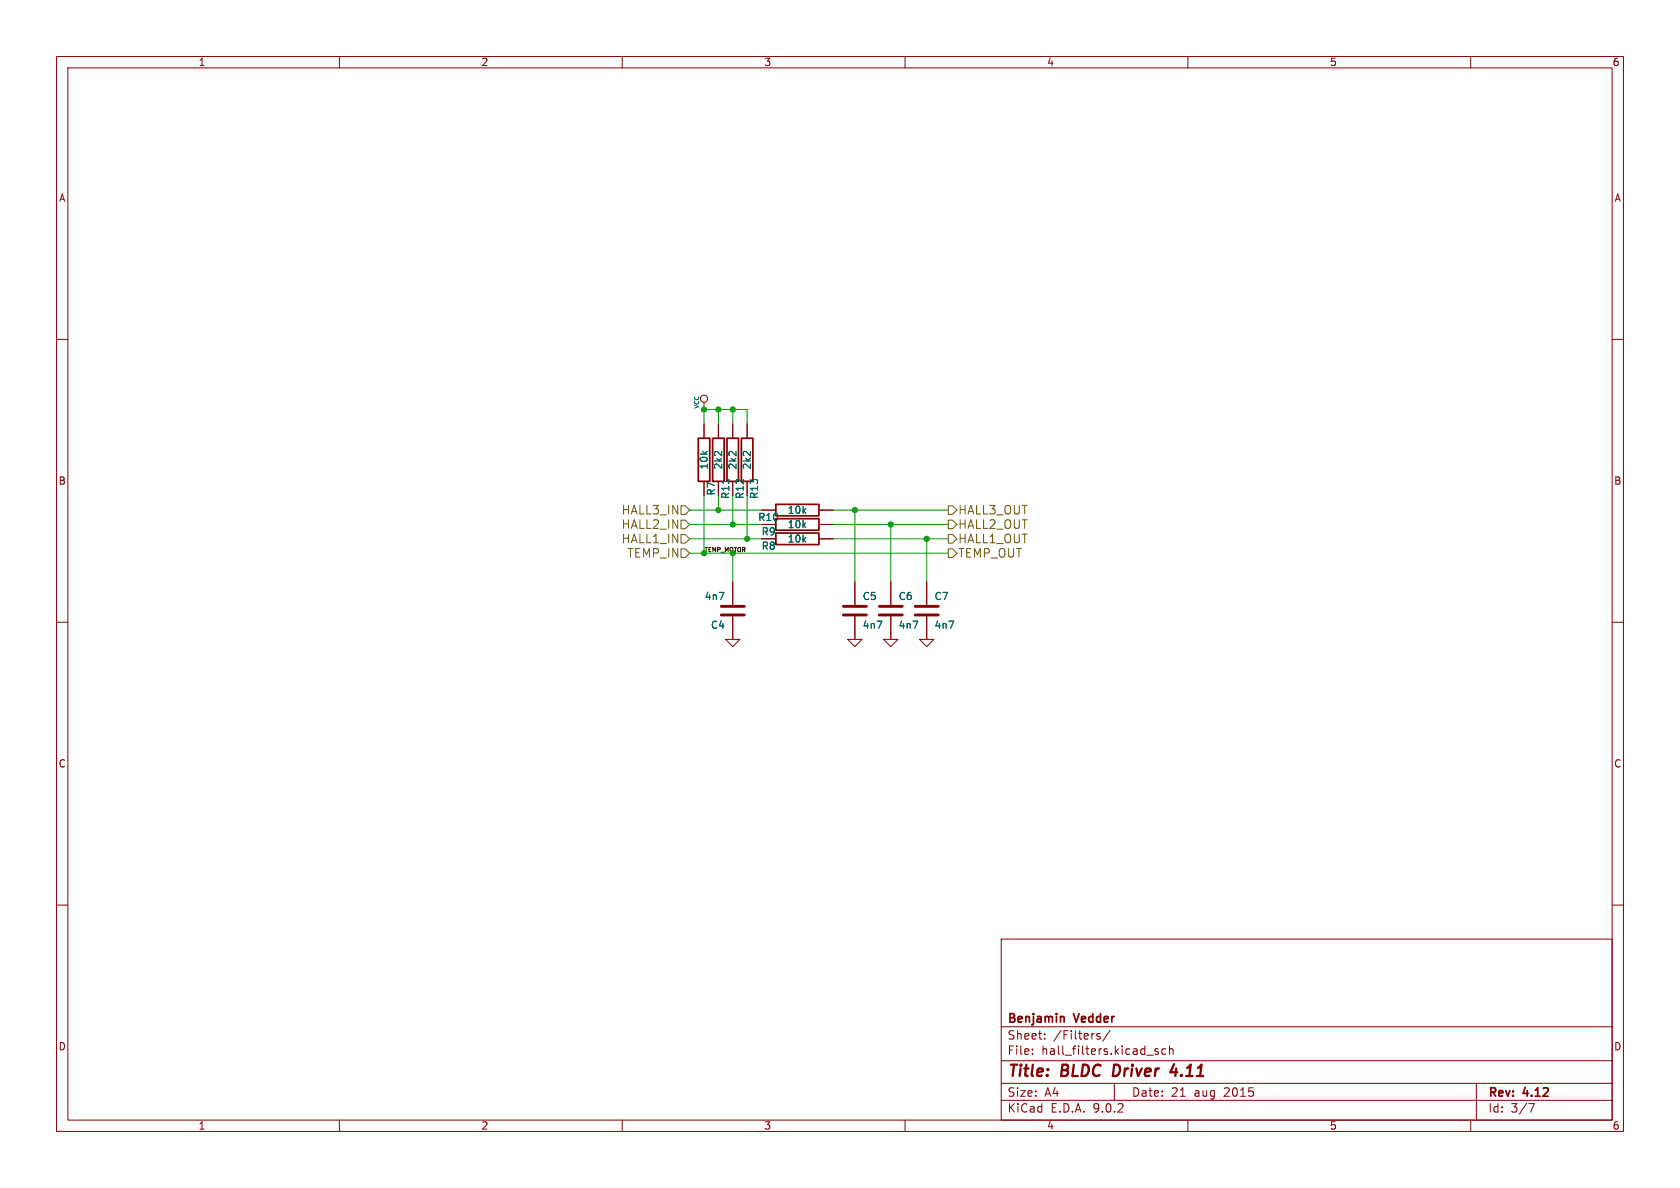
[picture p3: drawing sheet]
(kicad_sch
 (version 20250114)
 (generator "eeschema")
 (generator_version "9.0")
 (paper "A4")
 (title_block
  (title "BLDC Driver 4.11")
  (date "21 aug 2015")
  (rev "4.12")
  (company "Benjamin Vedder"))
 (lib_symbols
  (symbol "C-RESCUE-BLDC_4_5"
   (pin_numbers (hide yes))
   (pin_names
    (offset 0.254)) (exclude_from_sim no) (in_bom yes) (on_board yes)
   (property "Reference" "C" (at 0 2.54 0) (effects (font (size 1.016 1.016)) (justify left)))
   (property "Value" "C-RESCUE-BLDC_4" (at 0.1524 -2.159 0) (effects (font (size 1.016 1.016)) (justify left)))
   (property "Footprint" "" (at 0.9652 -3.81 0) (effects (font (size 0.762 0.762))))
   (property "Datasheet" "" (at 0 0 0) (effects (font (size 1.524 1.524))))
   (property "Description" "" (at 0 0 0) (effects (font (size 1.27 1.27)) (hide yes)))
   (property "Field5" "" (at 0 0 0) (effects (font (size 1.27 1.27)) (hide yes)))
   (symbol "C-RESCUE-BLDC_4_5_0_1"
    (polyline (pts (xy -2.032 0.762) (xy 2.032 0.762)) (stroke (width 0.508) (type solid)) (fill (type none)))
    (polyline (pts (xy -2.032 -0.762) (xy 2.032 -0.762)) (stroke (width 0.508) (type solid)) (fill (type none))))
   (symbol "C-RESCUE-BLDC_4_5_1_1"
    (pin passive line (at 0 5.08 270) (length 4.318) (name "~" (effects (font (size 1.016 1.016)))) (number "1" (effects (font (size 1.016 1.016)))))
    (pin passive line (at 0 -5.08 90) (length 4.318) (name "~" (effects (font (size 1.016 1.016)))) (number "2" (effects (font (size 1.016 1.016))))))
   (embedded_fonts no))
  (symbol "C-RESCUE-BLDC_4_6"
   (pin_numbers (hide yes))
   (pin_names
    (offset 0.254)) (exclude_from_sim no) (in_bom yes) (on_board yes)
   (property "Reference" "C" (at 0 2.54 0) (effects (font (size 1.016 1.016)) (justify left)))
   (property "Value" "C-RESCUE-BLDC_4" (at 0.1524 -2.159 0) (effects (font (size 1.016 1.016)) (justify left)))
   (property "Footprint" "" (at 0.9652 -3.81 0) (effects (font (size 0.762 0.762))))
   (property "Datasheet" "" (at 0 0 0) (effects (font (size 1.524 1.524))))
   (property "Description" "" (at 0 0 0) (effects (font (size 1.27 1.27)) (hide yes)))
   (property "Field5" "" (at 0 0 0) (effects (font (size 1.27 1.27)) (hide yes)))
   (symbol "C-RESCUE-BLDC_4_6_0_1"
    (polyline (pts (xy -2.032 0.762) (xy 2.032 0.762)) (stroke (width 0.508) (type solid)) (fill (type none)))
    (polyline (pts (xy -2.032 -0.762) (xy 2.032 -0.762)) (stroke (width 0.508) (type solid)) (fill (type none))))
   (symbol "C-RESCUE-BLDC_4_6_1_1"
    (pin passive line (at 0 5.08 270) (length 4.318) (name "~" (effects (font (size 1.016 1.016)))) (number "1" (effects (font (size 1.016 1.016)))))
    (pin passive line (at 0 -5.08 90) (length 4.318) (name "~" (effects (font (size 1.016 1.016)))) (number "2" (effects (font (size 1.016 1.016))))))
   (embedded_fonts no))
  (symbol "C-RESCUE-BLDC_4_7"
   (pin_numbers (hide yes))
   (pin_names
    (offset 0.254)) (exclude_from_sim no) (in_bom yes) (on_board yes)
   (property "Reference" "C" (at 0 2.54 0) (effects (font (size 1.016 1.016)) (justify left)))
   (property "Value" "C-RESCUE-BLDC_4" (at 0.1524 -2.159 0) (effects (font (size 1.016 1.016)) (justify left)))
   (property "Footprint" "" (at 0.9652 -3.81 0) (effects (font (size 0.762 0.762))))
   (property "Datasheet" "" (at 0 0 0) (effects (font (size 1.524 1.524))))
   (property "Description" "" (at 0 0 0) (effects (font (size 1.27 1.27)) (hide yes)))
   (property "Field5" "" (at 0 0 0) (effects (font (size 1.27 1.27)) (hide yes)))
   (symbol "C-RESCUE-BLDC_4_7_0_1"
    (polyline (pts (xy -2.032 0.762) (xy 2.032 0.762)) (stroke (width 0.508) (type solid)) (fill (type none)))
    (polyline (pts (xy -2.032 -0.762) (xy 2.032 -0.762)) (stroke (width 0.508) (type solid)) (fill (type none))))
   (symbol "C-RESCUE-BLDC_4_7_1_1"
    (pin passive line (at 0 5.08 270) (length 4.318) (name "~" (effects (font (size 1.016 1.016)))) (number "1" (effects (font (size 1.016 1.016)))))
    (pin passive line (at 0 -5.08 90) (length 4.318) (name "~" (effects (font (size 1.016 1.016)))) (number "2" (effects (font (size 1.016 1.016))))))
   (embedded_fonts no))
  (symbol "C-RESCUE-BLDC_4_8"
   (pin_numbers (hide yes))
   (pin_names
    (offset 0.254)) (exclude_from_sim no) (in_bom yes) (on_board yes)
   (property "Reference" "C" (at 0 2.54 0) (effects (font (size 1.016 1.016)) (justify left)))
   (property "Value" "C-RESCUE-BLDC_4" (at 0.1524 -2.159 0) (effects (font (size 1.016 1.016)) (justify left)))
   (property "Footprint" "" (at 0.9652 -3.81 0) (effects (font (size 0.762 0.762))))
   (property "Datasheet" "" (at 0 0 0) (effects (font (size 1.524 1.524))))
   (property "Description" "" (at 0 0 0) (effects (font (size 1.27 1.27)) (hide yes)))
   (property "Field5" "" (at 0 0 0) (effects (font (size 1.27 1.27)) (hide yes)))
   (symbol "C-RESCUE-BLDC_4_8_0_1"
    (polyline (pts (xy -2.032 0.762) (xy 2.032 0.762)) (stroke (width 0.508) (type solid)) (fill (type none)))
    (polyline (pts (xy -2.032 -0.762) (xy 2.032 -0.762)) (stroke (width 0.508) (type solid)) (fill (type none))))
   (symbol "C-RESCUE-BLDC_4_8_1_1"
    (pin passive line (at 0 5.08 270) (length 4.318) (name "~" (effects (font (size 1.016 1.016)))) (number "1" (effects (font (size 1.016 1.016)))))
    (pin passive line (at 0 -5.08 90) (length 4.318) (name "~" (effects (font (size 1.016 1.016)))) (number "2" (effects (font (size 1.016 1.016))))))
   (embedded_fonts no))
  (symbol "GND-RESCUE-BLDC_4_5"
   (power)
   (pin_names
    (offset 0)) (exclude_from_sim no) (in_bom yes) (on_board yes)
   (property "Reference" "#PWR" (at 0 0 0) (effects (font (size 0.762 0.762)) (hide yes)))
   (property "Value" "GND-RESCUE-BLDC_4" (at 0 -1.778 0) (effects (font (size 0.762 0.762)) (hide yes)))
   (property "Footprint" "" (at 0 0 0) (effects (font (size 1.524 1.524))))
   (property "Datasheet" "" (at 0 0 0) (effects (font (size 1.524 1.524))))
   (property "Description" "" (at 0 0 0) (effects (font (size 1.27 1.27)) (hide yes)))
   (property "Field5" "" (at 0 0 0) (effects (font (size 1.27 1.27)) (hide yes)))
   (symbol "GND-RESCUE-BLDC_4_5_0_1"
    (polyline (pts (xy -1.27 0) (xy 0 -1.27) (xy 1.27 0) (xy -1.27 0)) (stroke (width 0) (type solid)) (fill (type none))))
   (symbol "GND-RESCUE-BLDC_4_5_1_1"
    (pin power_in line (at 0 0 90) (length 0) (hide yes) (name "GND" (effects (font (size 0.762 0.762)))) (number "1" (effects (font (size 0.762 0.762))))))
   (embedded_fonts no))
  (symbol "GND-RESCUE-BLDC_4_6"
   (power)
   (pin_names
    (offset 0)) (exclude_from_sim no) (in_bom yes) (on_board yes)
   (property "Reference" "#PWR" (at 0 0 0) (effects (font (size 0.762 0.762)) (hide yes)))
   (property "Value" "GND-RESCUE-BLDC_4" (at 0 -1.778 0) (effects (font (size 0.762 0.762)) (hide yes)))
   (property "Footprint" "" (at 0 0 0) (effects (font (size 1.524 1.524))))
   (property "Datasheet" "" (at 0 0 0) (effects (font (size 1.524 1.524))))
   (property "Description" "" (at 0 0 0) (effects (font (size 1.27 1.27)) (hide yes)))
   (property "Field5" "" (at 0 0 0) (effects (font (size 1.27 1.27)) (hide yes)))
   (symbol "GND-RESCUE-BLDC_4_6_0_1"
    (polyline (pts (xy -1.27 0) (xy 0 -1.27) (xy 1.27 0) (xy -1.27 0)) (stroke (width 0) (type solid)) (fill (type none))))
   (symbol "GND-RESCUE-BLDC_4_6_1_1"
    (pin power_in line (at 0 0 90) (length 0) (hide yes) (name "GND" (effects (font (size 0.762 0.762)))) (number "1" (effects (font (size 0.762 0.762))))))
   (embedded_fonts no))
  (symbol "GND-RESCUE-BLDC_4_7"
   (power)
   (pin_names
    (offset 0)) (exclude_from_sim no) (in_bom yes) (on_board yes)
   (property "Reference" "#PWR" (at 0 0 0) (effects (font (size 0.762 0.762)) (hide yes)))
   (property "Value" "GND-RESCUE-BLDC_4" (at 0 -1.778 0) (effects (font (size 0.762 0.762)) (hide yes)))
   (property "Footprint" "" (at 0 0 0) (effects (font (size 1.524 1.524))))
   (property "Datasheet" "" (at 0 0 0) (effects (font (size 1.524 1.524))))
   (property "Description" "" (at 0 0 0) (effects (font (size 1.27 1.27)) (hide yes)))
   (property "Field5" "" (at 0 0 0) (effects (font (size 1.27 1.27)) (hide yes)))
   (symbol "GND-RESCUE-BLDC_4_7_0_1"
    (polyline (pts (xy -1.27 0) (xy 0 -1.27) (xy 1.27 0) (xy -1.27 0)) (stroke (width 0) (type solid)) (fill (type none))))
   (symbol "GND-RESCUE-BLDC_4_7_1_1"
    (pin power_in line (at 0 0 90) (length 0) (hide yes) (name "GND" (effects (font (size 0.762 0.762)))) (number "1" (effects (font (size 0.762 0.762))))))
   (embedded_fonts no))
  (symbol "GND-RESCUE-BLDC_4_8"
   (power)
   (pin_names
    (offset 0)) (exclude_from_sim no) (in_bom yes) (on_board yes)
   (property "Reference" "#PWR" (at 0 0 0) (effects (font (size 0.762 0.762)) (hide yes)))
   (property "Value" "GND-RESCUE-BLDC_4" (at 0 -1.778 0) (effects (font (size 0.762 0.762)) (hide yes)))
   (property "Footprint" "" (at 0 0 0) (effects (font (size 1.524 1.524))))
   (property "Datasheet" "" (at 0 0 0) (effects (font (size 1.524 1.524))))
   (property "Description" "" (at 0 0 0) (effects (font (size 1.27 1.27)) (hide yes)))
   (property "Field5" "" (at 0 0 0) (effects (font (size 1.27 1.27)) (hide yes)))
   (symbol "GND-RESCUE-BLDC_4_8_0_1"
    (polyline (pts (xy -1.27 0) (xy 0 -1.27) (xy 1.27 0) (xy -1.27 0)) (stroke (width 0) (type solid)) (fill (type none))))
   (symbol "GND-RESCUE-BLDC_4_8_1_1"
    (pin power_in line (at 0 0 90) (length 0) (hide yes) (name "GND" (effects (font (size 0.762 0.762)))) (number "1" (effects (font (size 0.762 0.762))))))
   (embedded_fonts no))
  (symbol "R-RESCUE-BLDC_4_10"
   (pin_numbers (hide yes))
   (pin_names
    (offset 0)) (exclude_from_sim no) (in_bom yes) (on_board yes)
   (property "Reference" "R" (at 2.032 0 90) (effects (font (size 1.016 1.016))))
   (property "Value" "R-RESCUE-BLDC_4" (at 0.1778 0.0254 90) (effects (font (size 1.016 1.016))))
   (property "Footprint" "" (at -1.778 0 90) (effects (font (size 0.762 0.762))))
   (property "Datasheet" "" (at 0 0 0) (effects (font (size 0.762 0.762))))
   (property "Description" "" (at 0 0 0) (effects (font (size 1.27 1.27)) (hide yes)))
   (property "Field5" "" (at 0 0 0) (effects (font (size 1.27 1.27)) (hide yes)))
   (symbol "R-RESCUE-BLDC_4_10_0_1"
    (rectangle (start -1.016 3.81) (end 1.016 -3.81) (stroke (width 0.3048) (type solid)) (fill (type none))))
   (symbol "R-RESCUE-BLDC_4_10_1_1"
    (pin passive line (at 0 6.35 270) (length 2.54) (name "~" (effects (font (size 1.524 1.524)))) (number "1" (effects (font (size 1.524 1.524)))))
    (pin passive line (at 0 -6.35 90) (length 2.54) (name "~" (effects (font (size 1.524 1.524)))) (number "2" (effects (font (size 1.524 1.524))))))
   (embedded_fonts no))
  (symbol "R-RESCUE-BLDC_4_11"
   (pin_numbers (hide yes))
   (pin_names
    (offset 0)) (exclude_from_sim no) (in_bom yes) (on_board yes)
   (property "Reference" "R" (at 2.032 0 90) (effects (font (size 1.016 1.016))))
   (property "Value" "R-RESCUE-BLDC_4" (at 0.1778 0.0254 90) (effects (font (size 1.016 1.016))))
   (property "Footprint" "" (at -1.778 0 90) (effects (font (size 0.762 0.762))))
   (property "Datasheet" "" (at 0 0 0) (effects (font (size 0.762 0.762))))
   (property "Description" "" (at 0 0 0) (effects (font (size 1.27 1.27)) (hide yes)))
   (property "Field5" "" (at 0 0 0) (effects (font (size 1.27 1.27)) (hide yes)))
   (symbol "R-RESCUE-BLDC_4_11_0_1"
    (rectangle (start -1.016 3.81) (end 1.016 -3.81) (stroke (width 0.3048) (type solid)) (fill (type none))))
   (symbol "R-RESCUE-BLDC_4_11_1_1"
    (pin passive line (at 0 6.35 270) (length 2.54) (name "~" (effects (font (size 1.524 1.524)))) (number "1" (effects (font (size 1.524 1.524)))))
    (pin passive line (at 0 -6.35 90) (length 2.54) (name "~" (effects (font (size 1.524 1.524)))) (number "2" (effects (font (size 1.524 1.524))))))
   (embedded_fonts no))
  (symbol "R-RESCUE-BLDC_4_12"
   (pin_numbers (hide yes))
   (pin_names
    (offset 0)) (exclude_from_sim no) (in_bom yes) (on_board yes)
   (property "Reference" "R" (at 2.032 0 90) (effects (font (size 1.016 1.016))))
   (property "Value" "R-RESCUE-BLDC_4" (at 0.1778 0.0254 90) (effects (font (size 1.016 1.016))))
   (property "Footprint" "" (at -1.778 0 90) (effects (font (size 0.762 0.762))))
   (property "Datasheet" "" (at 0 0 0) (effects (font (size 0.762 0.762))))
   (property "Description" "" (at 0 0 0) (effects (font (size 1.27 1.27)) (hide yes)))
   (property "Field5" "" (at 0 0 0) (effects (font (size 1.27 1.27)) (hide yes)))
   (symbol "R-RESCUE-BLDC_4_12_0_1"
    (rectangle (start -1.016 3.81) (end 1.016 -3.81) (stroke (width 0.3048) (type solid)) (fill (type none))))
   (symbol "R-RESCUE-BLDC_4_12_1_1"
    (pin passive line (at 0 6.35 270) (length 2.54) (name "~" (effects (font (size 1.524 1.524)))) (number "1" (effects (font (size 1.524 1.524)))))
    (pin passive line (at 0 -6.35 90) (length 2.54) (name "~" (effects (font (size 1.524 1.524)))) (number "2" (effects (font (size 1.524 1.524))))))
   (embedded_fonts no))
  (symbol "R-RESCUE-BLDC_4_13"
   (pin_numbers (hide yes))
   (pin_names
    (offset 0)) (exclude_from_sim no) (in_bom yes) (on_board yes)
   (property "Reference" "R" (at 2.032 0 90) (effects (font (size 1.016 1.016))))
   (property "Value" "R-RESCUE-BLDC_4" (at 0.1778 0.0254 90) (effects (font (size 1.016 1.016))))
   (property "Footprint" "" (at -1.778 0 90) (effects (font (size 0.762 0.762))))
   (property "Datasheet" "" (at 0 0 0) (effects (font (size 0.762 0.762))))
   (property "Description" "" (at 0 0 0) (effects (font (size 1.27 1.27)) (hide yes)))
   (property "Field5" "" (at 0 0 0) (effects (font (size 1.27 1.27)) (hide yes)))
   (symbol "R-RESCUE-BLDC_4_13_0_1"
    (rectangle (start -1.016 3.81) (end 1.016 -3.81) (stroke (width 0.3048) (type solid)) (fill (type none))))
   (symbol "R-RESCUE-BLDC_4_13_1_1"
    (pin passive line (at 0 6.35 270) (length 2.54) (name "~" (effects (font (size 1.524 1.524)))) (number "1" (effects (font (size 1.524 1.524)))))
    (pin passive line (at 0 -6.35 90) (length 2.54) (name "~" (effects (font (size 1.524 1.524)))) (number "2" (effects (font (size 1.524 1.524))))))
   (embedded_fonts no))
  (symbol "R-RESCUE-BLDC_4_14"
   (pin_numbers (hide yes))
   (pin_names
    (offset 0)) (exclude_from_sim no) (in_bom yes) (on_board yes)
   (property "Reference" "R" (at 2.032 0 90) (effects (font (size 1.016 1.016))))
   (property "Value" "R-RESCUE-BLDC_4" (at 0.1778 0.0254 90) (effects (font (size 1.016 1.016))))
   (property "Footprint" "" (at -1.778 0 90) (effects (font (size 0.762 0.762))))
   (property "Datasheet" "" (at 0 0 0) (effects (font (size 0.762 0.762))))
   (property "Description" "" (at 0 0 0) (effects (font (size 1.27 1.27)) (hide yes)))
   (property "Field5" "" (at 0 0 0) (effects (font (size 1.27 1.27)) (hide yes)))
   (symbol "R-RESCUE-BLDC_4_14_0_1"
    (rectangle (start -1.016 3.81) (end 1.016 -3.81) (stroke (width 0.3048) (type solid)) (fill (type none))))
   (symbol "R-RESCUE-BLDC_4_14_1_1"
    (pin passive line (at 0 6.35 270) (length 2.54) (name "~" (effects (font (size 1.524 1.524)))) (number "1" (effects (font (size 1.524 1.524)))))
    (pin passive line (at 0 -6.35 90) (length 2.54) (name "~" (effects (font (size 1.524 1.524)))) (number "2" (effects (font (size 1.524 1.524))))))
   (embedded_fonts no))
  (symbol "R-RESCUE-BLDC_4_8"
   (pin_numbers (hide yes))
   (pin_names
    (offset 0)) (exclude_from_sim no) (in_bom yes) (on_board yes)
   (property "Reference" "R" (at 2.032 0 90) (effects (font (size 1.016 1.016))))
   (property "Value" "R-RESCUE-BLDC_4" (at 0.1778 0.0254 90) (effects (font (size 1.016 1.016))))
   (property "Footprint" "" (at -1.778 0 90) (effects (font (size 0.762 0.762))))
   (property "Datasheet" "" (at 0 0 0) (effects (font (size 0.762 0.762))))
   (property "Description" "" (at 0 0 0) (effects (font (size 1.27 1.27)) (hide yes)))
   (property "Field5" "" (at 0 0 0) (effects (font (size 1.27 1.27)) (hide yes)))
   (symbol "R-RESCUE-BLDC_4_8_0_1"
    (rectangle (start -1.016 3.81) (end 1.016 -3.81) (stroke (width 0.3048) (type solid)) (fill (type none))))
   (symbol "R-RESCUE-BLDC_4_8_1_1"
    (pin passive line (at 0 6.35 270) (length 2.54) (name "~" (effects (font (size 1.524 1.524)))) (number "1" (effects (font (size 1.524 1.524)))))
    (pin passive line (at 0 -6.35 90) (length 2.54) (name "~" (effects (font (size 1.524 1.524)))) (number "2" (effects (font (size 1.524 1.524))))))
   (embedded_fonts no))
  (symbol "R-RESCUE-BLDC_4_9"
   (pin_numbers (hide yes))
   (pin_names
    (offset 0)) (exclude_from_sim no) (in_bom yes) (on_board yes)
   (property "Reference" "R" (at 2.032 0 90) (effects (font (size 1.016 1.016))))
   (property "Value" "R-RESCUE-BLDC_4" (at 0.1778 0.0254 90) (effects (font (size 1.016 1.016))))
   (property "Footprint" "" (at -1.778 0 90) (effects (font (size 0.762 0.762))))
   (property "Datasheet" "" (at 0 0 0) (effects (font (size 0.762 0.762))))
   (property "Description" "" (at 0 0 0) (effects (font (size 1.27 1.27)) (hide yes)))
   (property "Field5" "" (at 0 0 0) (effects (font (size 1.27 1.27)) (hide yes)))
   (symbol "R-RESCUE-BLDC_4_9_0_1"
    (rectangle (start -1.016 3.81) (end 1.016 -3.81) (stroke (width 0.3048) (type solid)) (fill (type none))))
   (symbol "R-RESCUE-BLDC_4_9_1_1"
    (pin passive line (at 0 6.35 270) (length 2.54) (name "~" (effects (font (size 1.524 1.524)))) (number "1" (effects (font (size 1.524 1.524)))))
    (pin passive line (at 0 -6.35 90) (length 2.54) (name "~" (effects (font (size 1.524 1.524)))) (number "2" (effects (font (size 1.524 1.524))))))
   (embedded_fonts no))
  (symbol "VCC_2"
   (power)
   (pin_names
    (offset 0)) (exclude_from_sim no) (in_bom yes) (on_board yes)
   (property "Reference" "#PWR" (at 0 -3.81 0) (effects (font (size 1.27 1.27)) (hide yes)))
   (property "Value" "VCC" (at 0 3.81 0) (effects (font (size 1.27 1.27))))
   (property "Footprint" "" (at 0 0 0) (effects (font (size 1.524 1.524))))
   (property "Datasheet" "" (at 0 0 0) (effects (font (size 1.524 1.524))))
   (property "Description" "" (at 0 0 0) (effects (font (size 1.27 1.27)) (hide yes)))
   (property "Field5" "" (at 0 0 0) (effects (font (size 1.27 1.27)) (hide yes)))
   (symbol "VCC_2_0_1"
    (circle (center 0 1.905) (radius 0.635) (stroke (width 0) (type solid)) (fill (type none)))
    (polyline (pts (xy 0 0) (xy 0 1.27)) (stroke (width 0) (type solid)) (fill (type none))))
   (symbol "VCC_2_1_1"
    (pin power_in line (at 0 0 90) (length 0) (hide yes) (name "VCC" (effects (font (size 1.27 1.27)))) (number "1" (effects (font (size 1.27 1.27))))))
   (embedded_fonts no)))
 (junction
  (at 151.13 90.17)
  (diameter 0)
  (color 0 0 0 0))
 (junction
  (at 163.83 95.25)
  (diameter 0)
  (color 0 0 0 0))
 (junction
  (at 127 72.39)
  (diameter 0)
  (color 0 0 0 0))
 (junction
  (at 129.54 92.71)
  (diameter 0)
  (color 0 0 0 0))
 (junction
  (at 124.46 72.39)
  (diameter 0)
  (color 0 0 0 0))
 (junction
  (at 127 90.17)
  (diameter 0)
  (color 0 0 0 0))
 (junction
  (at 157.48 92.71)
  (diameter 0)
  (color 0 0 0 0))
 (junction
  (at 129.54 97.79)
  (diameter 0)
  (color 0 0 0 0))
 (junction
  (at 129.54 72.39)
  (diameter 0)
  (color 0 0 0 0))
 (junction
  (at 132.08 95.25)
  (diameter 0)
  (color 0 0 0 0))
 (junction
  (at 124.46 97.79)
  (diameter 0)
  (color 0 0 0 0))
 (wire
  (pts (xy 157.48 92.71) (xy 167.64 92.71))
  (stroke (width 0) (type default)))
 (wire
  (pts (xy 127 87.63) (xy 127 90.17))
  (stroke (width 0) (type default)))
 (wire
  (pts (xy 132.08 87.63) (xy 132.08 95.25))
  (stroke (width 0) (type default)))
 (wire
  (pts (xy 151.13 90.17) (xy 167.64 90.17))
  (stroke (width 0) (type default)))
 (wire
  (pts (xy 124.46 87.63) (xy 124.46 97.79))
  (stroke (width 0) (type default)))
 (wire
  (pts (xy 163.83 95.25) (xy 167.64 95.25))
  (stroke (width 0) (type default)))
 (wire
  (pts (xy 129.54 72.39) (xy 132.08 72.39))
  (stroke (width 0) (type default)))
 (wire
  (pts (xy 132.08 95.25) (xy 134.62 95.25))
  (stroke (width 0) (type default)))
 (wire
  (pts (xy 121.92 92.71) (xy 129.54 92.71))
  (stroke (width 0) (type default)))
 (wire
  (pts (xy 129.54 97.79) (xy 167.64 97.79))
  (stroke (width 0) (type default)))
 (wire
  (pts (xy 147.32 95.25) (xy 163.83 95.25))
  (stroke (width 0) (type default)))
 (wire
  (pts (xy 124.46 72.39) (xy 127 72.39))
  (stroke (width 0) (type default)))
 (wire
  (pts (xy 151.13 90.17) (xy 151.13 102.87))
  (stroke (width 0) (type default)))
 (wire
  (pts (xy 121.92 97.79) (xy 124.46 97.79))
  (stroke (width 0) (type default)))
 (wire
  (pts (xy 129.54 87.63) (xy 129.54 92.71))
  (stroke (width 0) (type default)))
 (wire
  (pts (xy 127 72.39) (xy 129.54 72.39))
  (stroke (width 0) (type default)))
 (wire
  (pts (xy 129.54 92.71) (xy 134.62 92.71))
  (stroke (width 0) (type default)))
 (wire
  (pts (xy 129.54 97.79) (xy 129.54 102.87))
  (stroke (width 0) (type default)))
 (wire
  (pts (xy 163.83 95.25) (xy 163.83 102.87))
  (stroke (width 0) (type default)))
 (wire
  (pts (xy 147.32 90.17) (xy 151.13 90.17))
  (stroke (width 0) (type default)))
 (wire
  (pts (xy 124.46 97.79) (xy 129.54 97.79))
  (stroke (width 0) (type default)))
 (wire
  (pts (xy 127 74.93) (xy 127 72.39))
  (stroke (width 0) (type default)))
 (wire
  (pts (xy 127 90.17) (xy 134.62 90.17))
  (stroke (width 0) (type default)))
 (wire
  (pts (xy 129.54 72.39) (xy 129.54 74.93))
  (stroke (width 0) (type default)))
 (wire
  (pts (xy 124.46 72.39) (xy 124.46 74.93))
  (stroke (width 0) (type default)))
 (wire
  (pts (xy 157.48 92.71) (xy 157.48 102.87))
  (stroke (width 0) (type default)))
 (wire
  (pts (xy 147.32 92.71) (xy 157.48 92.71))
  (stroke (width 0) (type default)))
 (wire
  (pts (xy 121.92 90.17) (xy 127 90.17))
  (stroke (width 0) (type default)))
 (wire
  (pts (xy 132.08 72.39) (xy 132.08 74.93))
  (stroke (width 0) (type default)))
 (wire
  (pts (xy 121.92 95.25) (xy 132.08 95.25))
  (stroke (width 0) (type default)))
 (label "TEMP_MOTOR"
  (at 124.46 97.79 0)
  (effects (font (size 0.762 0.762)) (justify left bottom)))
 (hierarchical_label "TEMP_IN"
  (shape input)
  (at 121.92 97.79 180)
  (effects (font (size 1.524 1.524)) (justify right)))
 (hierarchical_label "TEMP_OUT"
  (shape output)
  (at 167.64 97.79 0)
  (effects (font (size 1.524 1.524)) (justify left)))
 (hierarchical_label "HALL2_IN"
  (shape input)
  (at 121.92 92.71 180)
  (effects (font (size 1.524 1.524)) (justify right)))
 (hierarchical_label "HALL1_OUT"
  (shape output)
  (at 167.64 95.25 0)
  (effects (font (size 1.524 1.524)) (justify left)))
 (hierarchical_label "HALL2_OUT"
  (shape output)
  (at 167.64 92.71 0)
  (effects (font (size 1.524 1.524)) (justify left)))
 (hierarchical_label "HALL3_OUT"
  (shape output)
  (at 167.64 90.17 0)
  (effects (font (size 1.524 1.524)) (justify left)))
 (hierarchical_label "HALL1_IN"
  (shape input)
  (at 121.92 95.25 180)
  (effects (font (size 1.524 1.524)) (justify right)))
 (hierarchical_label "HALL3_IN"
  (shape input)
  (at 121.92 90.17 180)
  (effects (font (size 1.524 1.524)) (justify right)))
 (symbol
  (lib_name "R-RESCUE-BLDC_4_13")
  (lib_id "vesc4-legacy:R-RESCUE-BLDC_4_13")
  (at 124.46 81.28 180)
  (unit 1)
  (exclude_from_sim no)
  (in_bom yes)
  (on_board yes)
  (dnp no)
  (property "Reference" "R7" (at 125.73 86.36 90) (effects (font (size 1.27 1.27))))
  (property "Value" "10k" (at 124.46 81.28 90) (effects (font (size 1.27 1.27))))
  (property "Footprint" "easypretty:R0603" (at 124.46 81.28 0) (effects (font (size 1.524 1.524)) (hide yes)))
  (property "Datasheet" "" (at 124.46 81.28 0) (effects (font (size 1.524 1.524)) (hide yes)))
  (property "Description" "" (at 124.46 81.28 0) (effects (font (size 1.27 1.27))))
  (property "JLC_3DModel" "6bd5cd867e9542ebae21caaf5d2d4c4d" (at 124.46 81.28 0) (effects (font (size 1.27 1.27)) (hide yes)))
  (property "JLC_3D_Size" "0.81 1.62" (at 124.46 81.28 0) (effects (font (size 1.27 1.27)) (hide yes)))
  (property "LCSC" "C25804" (at 124.46 81.28 0) (effects (font (size 1.27 1.27)) (hide yes)))
  (property "LCSC Part" "C23164" (at 124.46 81.28 0) (effects (font (size 1.27 1.27)) (hide yes)))
  (property "mfg#" "" (at 124.46 81.28 90) (effects (font (size 1.27 1.27)) (hide yes)))
  (pin "1")
  (pin "2"))
 (symbol
  (lib_name "R-RESCUE-BLDC_4_8")
  (lib_id "vesc4-legacy:R-RESCUE-BLDC_4_8")
  (at 140.97 95.25 90)
  (unit 1)
  (exclude_from_sim no)
  (in_bom yes)
  (on_board yes)
  (dnp no)
  (property "Reference" "R8" (at 135.89 96.52 90) (effects (font (size 1.27 1.27))))
  (property "Value" "10k" (at 140.97 95.25 90) (effects (font (size 1.27 1.27))))
  (property "Footprint" "easypretty:R0603" (at 140.97 95.25 0) (effects (font (size 1.524 1.524)) (hide yes)))
  (property "Datasheet" "" (at 140.97 95.25 0) (effects (font (size 1.524 1.524)) (hide yes)))
  (property "Description" "" (at 140.97 95.25 0) (effects (font (size 1.27 1.27))))
  (property "JLC_3DModel" "6bd5cd867e9542ebae21caaf5d2d4c4d" (at 140.97 95.25 0) (effects (font (size 1.27 1.27)) (hide yes)))
  (property "JLC_3D_Size" "0.81 1.62" (at 140.97 95.25 0) (effects (font (size 1.27 1.27)) (hide yes)))
  (property "LCSC" "C25804" (at 140.97 95.25 0) (effects (font (size 1.27 1.27)) (hide yes)))
  (property "LCSC Part" "C23164" (at 140.97 95.25 0) (effects (font (size 1.27 1.27)) (hide yes)))
  (property "mfg#" "" (at 140.97 95.25 90) (effects (font (size 1.27 1.27)) (hide yes)))
  (pin "2")
  (pin "1"))
 (symbol
  (lib_name "R-RESCUE-BLDC_4_9")
  (lib_id "vesc4-legacy:R-RESCUE-BLDC_4_9")
  (at 140.97 92.71 90)
  (unit 1)
  (exclude_from_sim no)
  (in_bom yes)
  (on_board yes)
  (dnp no)
  (property "Reference" "R9" (at 135.89 93.98 90) (effects (font (size 1.27 1.27))))
  (property "Value" "10k" (at 140.97 92.71 90) (effects (font (size 1.27 1.27))))
  (property "Footprint" "easypretty:R0603" (at 140.97 92.71 0) (effects (font (size 1.524 1.524)) (hide yes)))
  (property "Datasheet" "" (at 140.97 92.71 0) (effects (font (size 1.524 1.524)) (hide yes)))
  (property "Description" "" (at 140.97 92.71 0) (effects (font (size 1.27 1.27))))
  (property "JLC_3DModel" "6bd5cd867e9542ebae21caaf5d2d4c4d" (at 140.97 92.71 0) (effects (font (size 1.27 1.27)) (hide yes)))
  (property "JLC_3D_Size" "0.81 1.62" (at 140.97 92.71 0) (effects (font (size 1.27 1.27)) (hide yes)))
  (property "LCSC" "C25804" (at 140.97 92.71 0) (effects (font (size 1.27 1.27)) (hide yes)))
  (property "LCSC Part" "C23164" (at 140.97 92.71 0) (effects (font (size 1.27 1.27)) (hide yes)))
  (property "mfg#" "" (at 140.97 92.71 90) (effects (font (size 1.27 1.27)) (hide yes)))
  (pin "2")
  (pin "1"))
 (symbol
  (lib_name "R-RESCUE-BLDC_4_10")
  (lib_id "vesc4-legacy:R-RESCUE-BLDC_4_10")
  (at 140.97 90.17 90)
  (unit 1)
  (exclude_from_sim no)
  (in_bom yes)
  (on_board yes)
  (dnp no)
  (property "Reference" "R10" (at 135.89 91.44 90) (effects (font (size 1.27 1.27))))
  (property "Value" "10k" (at 140.97 90.17 90) (effects (font (size 1.27 1.27))))
  (property "Footprint" "easypretty:R0603" (at 140.97 90.17 0) (effects (font (size 1.524 1.524)) (hide yes)))
  (property "Datasheet" "" (at 140.97 90.17 0) (effects (font (size 1.524 1.524)) (hide yes)))
  (property "Description" "" (at 140.97 90.17 0) (effects (font (size 1.27 1.27))))
  (property "JLC_3DModel" "6bd5cd867e9542ebae21caaf5d2d4c4d" (at 140.97 90.17 0) (effects (font (size 1.27 1.27)) (hide yes)))
  (property "JLC_3D_Size" "0.81 1.62" (at 140.97 90.17 0) (effects (font (size 1.27 1.27)) (hide yes)))
  (property "LCSC" "C25804" (at 140.97 90.17 0) (effects (font (size 1.27 1.27)) (hide yes)))
  (property "LCSC Part" "C23164" (at 140.97 90.17 0) (effects (font (size 1.27 1.27)) (hide yes)))
  (property "mfg#" "" (at 140.97 90.17 90) (effects (font (size 1.27 1.27)) (hide yes)))
  (pin "2")
  (pin "1"))
 (symbol
  (lib_name "C-RESCUE-BLDC_4_6")
  (lib_id "vesc4-legacy:C-RESCUE-BLDC_4_6")
  (at 151.13 107.95 0)
  (unit 1)
  (exclude_from_sim no)
  (in_bom yes)
  (on_board yes)
  (dnp no)
  (property "Reference" "C5" (at 152.4 105.41 0) (effects (font (size 1.27 1.27)) (justify left)))
  (property "Value" "4n7" (at 152.4 110.49 0) (effects (font (size 1.27 1.27)) (justify left)))
  (property "Footprint" "easypretty:C0603" (at 151.13 107.95 0) (effects (font (size 1.524 1.524)) (hide yes)))
  (property "Datasheet" "" (at 151.13 107.95 0) (effects (font (size 1.524 1.524)) (hide yes)))
  (property "Description" "" (at 151.13 107.95 0) (effects (font (size 1.27 1.27))))
  (property "LCSC" "C53987" (at 151.13 107.95 0) (effects (font (size 1.27 1.27)) (hide yes)))
  (property "LCSC Part" "C1631" (at 151.13 107.95 0) (effects (font (size 1.27 1.27)) (hide yes)))
  (property "mfg#" "" (at 151.13 107.95 0) (effects (font (size 1.27 1.27)) (hide yes)))
  (pin "1")
  (pin "2"))
 (symbol
  (lib_name "C-RESCUE-BLDC_4_7")
  (lib_id "vesc4-legacy:C-RESCUE-BLDC_4_7")
  (at 157.48 107.95 0)
  (unit 1)
  (exclude_from_sim no)
  (in_bom yes)
  (on_board yes)
  (dnp no)
  (property "Reference" "C6" (at 158.75 105.41 0) (effects (font (size 1.27 1.27)) (justify left)))
  (property "Value" "4n7" (at 158.75 110.49 0) (effects (font (size 1.27 1.27)) (justify left)))
  (property "Footprint" "easypretty:C0603" (at 157.48 107.95 0) (effects (font (size 1.524 1.524)) (hide yes)))
  (property "Datasheet" "" (at 157.48 107.95 0) (effects (font (size 1.524 1.524)) (hide yes)))
  (property "Description" "" (at 157.48 107.95 0) (effects (font (size 1.27 1.27))))
  (property "LCSC" "C53987" (at 157.48 107.95 0) (effects (font (size 1.27 1.27)) (hide yes)))
  (property "LCSC Part" "C1631" (at 157.48 107.95 0) (effects (font (size 1.27 1.27)) (hide yes)))
  (property "mfg#" "" (at 157.48 107.95 0) (effects (font (size 1.27 1.27)) (hide yes)))
  (pin "2")
  (pin "1"))
 (symbol
  (lib_name "C-RESCUE-BLDC_4_8")
  (lib_id "vesc4-legacy:C-RESCUE-BLDC_4_8")
  (at 163.83 107.95 0)
  (unit 1)
  (exclude_from_sim no)
  (in_bom yes)
  (on_board yes)
  (dnp no)
  (property "Reference" "C7" (at 165.1 105.41 0) (effects (font (size 1.27 1.27)) (justify left)))
  (property "Value" "4n7" (at 165.1 110.49 0) (effects (font (size 1.27 1.27)) (justify left)))
  (property "Footprint" "easypretty:C0603" (at 163.83 107.95 0) (effects (font (size 1.524 1.524)) (hide yes)))
  (property "Datasheet" "" (at 163.83 107.95 0) (effects (font (size 1.524 1.524)) (hide yes)))
  (property "Description" "" (at 163.83 107.95 0) (effects (font (size 1.27 1.27))))
  (property "LCSC" "C53987" (at 163.83 107.95 0) (effects (font (size 1.27 1.27)) (hide yes)))
  (property "LCSC Part" "C1631" (at 163.83 107.95 0) (effects (font (size 1.27 1.27)) (hide yes)))
  (property "mfg#" "" (at 163.83 107.95 0) (effects (font (size 1.27 1.27)) (hide yes)))
  (pin "1")
  (pin "2"))
 (symbol
  (lib_name "GND-RESCUE-BLDC_4_6")
  (lib_id "vesc4-legacy:GND-RESCUE-BLDC_4_6")
  (at 151.13 113.03 0)
  (unit 1)
  (exclude_from_sim no)
  (in_bom yes)
  (on_board yes)
  (dnp no)
  (property "Reference" "#PWR030" (at 151.13 113.03 0) (effects (font (size 0.762 0.762)) (hide yes)))
  (property "Value" "GND" (at 151.13 114.808 0) (effects (font (size 0.762 0.762)) (hide yes)))
  (property "Footprint" "" (at 151.13 113.03 0) (effects (font (size 1.524 1.524)) (hide yes)))
  (property "Datasheet" "" (at 151.13 113.03 0) (effects (font (size 1.524 1.524)) (hide yes)))
  (property "Description" "" (at 151.13 113.03 0) (effects (font (size 1.27 1.27))))
  (pin "1"))
 (symbol
  (lib_name "R-RESCUE-BLDC_4_14")
  (lib_id "vesc4-legacy:R-RESCUE-BLDC_4_14")
  (at 127 81.28 180)
  (unit 1)
  (exclude_from_sim no)
  (in_bom yes)
  (on_board yes)
  (dnp no)
  (property "Reference" "R11" (at 128.27 86.36 90) (effects (font (size 1.27 1.27))))
  (property "Value" "2k2" (at 127 81.28 90) (effects (font (size 1.27 1.27))))
  (property "Footprint" "easypretty:R0603" (at 127 81.28 0) (effects (font (size 1.524 1.524)) (hide yes)))
  (property "Datasheet" "" (at 127 81.28 0) (effects (font (size 1.524 1.524)) (hide yes)))
  (property "Description" "" (at 127 81.28 0) (effects (font (size 1.27 1.27))))
  (property "JLC_3DModel" "6bd5cd867e9542ebae21caaf5d2d4c4d" (at 127 81.28 0) (effects (font (size 1.27 1.27)) (hide yes)))
  (property "JLC_3D_Size" "0.81 1.62" (at 127 81.28 0) (effects (font (size 1.27 1.27)) (hide yes)))
  (property "LCSC" "C4190" (at 127 81.28 0) (effects (font (size 1.27 1.27)) (hide yes)))
  (property "LCSC Part" "C23164" (at 127 81.28 0) (effects (font (size 1.27 1.27)) (hide yes)))
  (property "mfg#" "" (at 127 81.28 90) (effects (font (size 1.27 1.27)) (hide yes)))
  (pin "2")
  (pin "1"))
 (symbol
  (lib_name "R-RESCUE-BLDC_4_11")
  (lib_id "vesc4-legacy:R-RESCUE-BLDC_4_11")
  (at 129.54 81.28 180)
  (unit 1)
  (exclude_from_sim no)
  (in_bom yes)
  (on_board yes)
  (dnp no)
  (property "Reference" "R12" (at 130.81 86.36 90) (effects (font (size 1.27 1.27))))
  (property "Value" "2k2" (at 129.54 81.28 90) (effects (font (size 1.27 1.27))))
  (property "Footprint" "easypretty:R0603" (at 129.54 81.28 0) (effects (font (size 1.524 1.524)) (hide yes)))
  (property "Datasheet" "" (at 129.54 81.28 0) (effects (font (size 1.524 1.524)) (hide yes)))
  (property "Description" "" (at 129.54 81.28 0) (effects (font (size 1.27 1.27))))
  (property "LCSC" "C4190" (at 129.54 81.28 0) (effects (font (size 1.27 1.27)) (hide yes)))
  (property "LCSC Part" "C23164" (at 129.54 81.28 0) (effects (font (size 1.27 1.27)) (hide yes)))
  (property "mfg#" "" (at 129.54 81.28 90) (effects (font (size 1.27 1.27)) (hide yes)))
  (pin "1")
  (pin "2"))
 (symbol
  (lib_name "R-RESCUE-BLDC_4_12")
  (lib_id "vesc4-legacy:R-RESCUE-BLDC_4_12")
  (at 132.08 81.28 180)
  (unit 1)
  (exclude_from_sim no)
  (in_bom yes)
  (on_board yes)
  (dnp no)
  (property "Reference" "R13" (at 133.35 86.36 90) (effects (font (size 1.27 1.27))))
  (property "Value" "2k2" (at 132.08 81.28 90) (effects (font (size 1.27 1.27))))
  (property "Footprint" "easypretty:R0603" (at 132.08 81.28 0) (effects (font (size 1.524 1.524)) (hide yes)))
  (property "Datasheet" "" (at 132.08 81.28 0) (effects (font (size 1.524 1.524)) (hide yes)))
  (property "Description" "" (at 132.08 81.28 0) (effects (font (size 1.27 1.27))))
  (property "JLC_3DModel" "6bd5cd867e9542ebae21caaf5d2d4c4d" (at 132.08 81.28 0) (effects (font (size 1.27 1.27)) (hide yes)))
  (property "JLC_3D_Size" "0.81 1.62" (at 132.08 81.28 0) (effects (font (size 1.27 1.27)) (hide yes)))
  (property "LCSC" "C4190" (at 132.08 81.28 0) (effects (font (size 1.27 1.27)) (hide yes)))
  (property "LCSC Part" "C23164" (at 132.08 81.28 0) (effects (font (size 1.27 1.27)) (hide yes)))
  (property "mfg#" "" (at 132.08 81.28 90) (effects (font (size 1.27 1.27)) (hide yes)))
  (pin "1")
  (pin "2"))
 (symbol
  (lib_name "C-RESCUE-BLDC_4_5")
  (lib_id "vesc4-legacy:C-RESCUE-BLDC_4_5")
  (at 129.54 107.95 180)
  (unit 1)
  (exclude_from_sim no)
  (in_bom yes)
  (on_board yes)
  (dnp no)
  (property "Reference" "C4" (at 128.27 110.49 0) (effects (font (size 1.27 1.27)) (justify left)))
  (property "Value" "4n7" (at 128.27 105.41 0) (effects (font (size 1.27 1.27)) (justify left)))
  (property "Footprint" "easypretty:C0603" (at 129.54 107.95 0) (effects (font (size 1.524 1.524)) (hide yes)))
  (property "Datasheet" "" (at 129.54 107.95 0) (effects (font (size 1.524 1.524)) (hide yes)))
  (property "Description" "" (at 129.54 107.95 0) (effects (font (size 1.27 1.27))))
  (property "LCSC" "C53987" (at 129.54 107.95 0) (effects (font (size 1.27 1.27)) (hide yes)))
  (property "LCSC Part" "C1631" (at 129.54 107.95 0) (effects (font (size 1.27 1.27)) (hide yes)))
  (property "mfg#" "" (at 129.54 107.95 0) (effects (font (size 1.27 1.27)) (hide yes)))
  (pin "2")
  (pin "1"))
 (symbol
  (lib_name "GND-RESCUE-BLDC_4_5")
  (lib_id "vesc4-legacy:GND-RESCUE-BLDC_4_5")
  (at 129.54 113.03 0)
  (unit 1)
  (exclude_from_sim no)
  (in_bom yes)
  (on_board yes)
  (dnp no)
  (property "Reference" "#PWR031" (at 129.54 113.03 0) (effects (font (size 0.762 0.762)) (hide yes)))
  (property "Value" "GND" (at 129.54 114.808 0) (effects (font (size 0.762 0.762)) (hide yes)))
  (property "Footprint" "" (at 129.54 113.03 0) (effects (font (size 1.524 1.524)) (hide yes)))
  (property "Datasheet" "" (at 129.54 113.03 0) (effects (font (size 1.524 1.524)) (hide yes)))
  (property "Description" "" (at 129.54 113.03 0) (effects (font (size 1.27 1.27))))
  (pin "1"))
 (symbol
  (lib_name "VCC_2")
  (lib_id "vesc4-legacy:VCC_2")
  (at 124.46 72.39 0)
  (unit 1)
  (exclude_from_sim no)
  (in_bom yes)
  (on_board yes)
  (dnp no)
  (property "Reference" "#PWR032" (at 124.46 69.85 0) (effects (font (size 0.762 0.762)) (hide yes)))
  (property "Value" "VCC" (at 123.19 71.12 90) (effects (font (size 0.762 0.762))))
  (property "Footprint" "" (at 124.46 72.39 0) (effects (font (size 1.524 1.524)) (hide yes)))
  (property "Datasheet" "" (at 124.46 72.39 0) (effects (font (size 1.524 1.524)) (hide yes)))
  (property "Description" "" (at 124.46 72.39 0) (effects (font (size 1.27 1.27))))
  (pin "1"))
 (symbol
  (lib_name "GND-RESCUE-BLDC_4_7")
  (lib_id "vesc4-legacy:GND-RESCUE-BLDC_4_7")
  (at 157.48 113.03 0)
  (unit 1)
  (exclude_from_sim no)
  (in_bom yes)
  (on_board yes)
  (dnp no)
  (property "Reference" "#PWR033" (at 157.48 113.03 0) (effects (font (size 0.762 0.762)) (hide yes)))
  (property "Value" "GND" (at 157.48 114.808 0) (effects (font (size 0.762 0.762)) (hide yes)))
  (property "Footprint" "" (at 157.48 113.03 0) (effects (font (size 1.524 1.524)) (hide yes)))
  (property "Datasheet" "" (at 157.48 113.03 0) (effects (font (size 1.524 1.524)) (hide yes)))
  (property "Description" "" (at 157.48 113.03 0) (effects (font (size 1.27 1.27))))
  (pin "1"))
 (symbol
  (lib_name "GND-RESCUE-BLDC_4_8")
  (lib_id "vesc4-legacy:GND-RESCUE-BLDC_4_8")
  (at 163.83 113.03 0)
  (unit 1)
  (exclude_from_sim no)
  (in_bom yes)
  (on_board yes)
  (dnp no)
  (property "Reference" "#PWR034" (at 163.83 113.03 0) (effects (font (size 0.762 0.762)) (hide yes)))
  (property "Value" "GND" (at 163.83 114.808 0) (effects (font (size 0.762 0.762)) (hide yes)))
  (property "Footprint" "" (at 163.83 113.03 0) (effects (font (size 1.524 1.524)) (hide yes)))
  (property "Datasheet" "" (at 163.83 113.03 0) (effects (font (size 1.524 1.524)) (hide yes)))
  (property "Description" "" (at 163.83 113.03 0) (effects (font (size 1.27 1.27))))
  (pin "1")))
